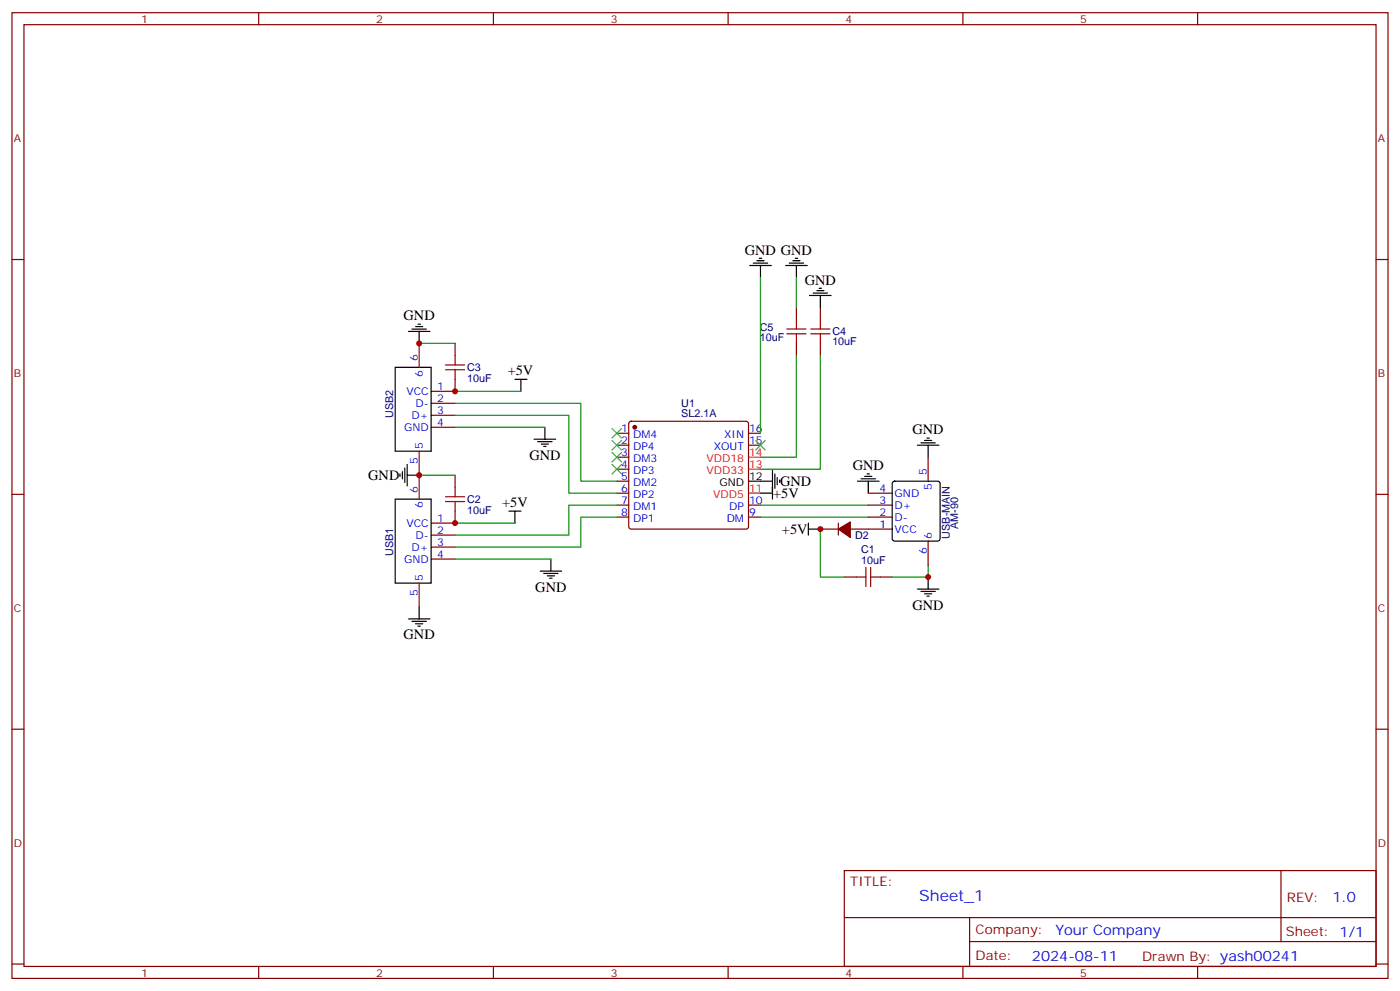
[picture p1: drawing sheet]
<svg xmlns="http://www.w3.org/2000/svg" width="412mm" height="292mm" viewBox="0 0 412 292" stroke-linecap="round" stroke-linejoin="round" font-family="sans-serif">
<g fill="none" stroke="#870000" stroke-width=".35">
<path d="M3.5 3.7h405.4v284.4h-405.4zM7.1 7.3h398.2v277.3h-398.2zM76.2 3.7v3.6M145.3 3.7v3.6M214.5 3.7v3.6M283.6 3.7v3.6M352.8 3.7v3.6M3.5 76.4h3.6M405.3 76.4h3.6M234.6 90.5v3.6M241.7 90.5v3.6M123.5 101.1v7.1"/>
<path d="M127 118.7h7.1M134.1 111.7v3.5h-7.1M134.1 101.1v3.5M234.6 101.1v3.5M241.7 101.1v3.5M123.5 132.9v14.1M127 122.3h7.1M127 125.8h7.1M134.1 139.9v3.5M181.7 127.6h3.5M181.7 131.1h3.5M181.7 134.6h3.5"/>
<path d="M181.7 138.1h3.5M185.4 124.2l.5-.2h33.9l.5 .2 .2 .5v30.4l-.2 .5-.5 .2h-33.9l-.5-.2-.2-.5v-30.4zM220.5 127.6h3.5M220.5 131.1h3.5M3.5 145.6h3.6M127 157.6h7.1M134.1 150.5v3.5h-7.1M181.7 141.7h3.5M181.7 145.2h3.5M181.7 148.7h3.5M181.7 152.3h3.5M220.5 148.7h3.5"/>
<path d="M220.5 152.3h3.5M241.7 155.8h5.2M246.9 154v3.6M250.5 155.8h5.3M405.3 145.6h3.6M123.5 171.7v7M127 161.1h7.1M127 164.6h7.1M248.7 169.9h3.5M259.3 169.9h3.5M3.5 214.7h3.6M405.3 214.7h3.6"/>
<path d="M248.7 256.3h156.6v28.3h-156.6zM377.3 256.4v20.8M248.7 270.2h156.5M285.6 277.2h119.6M285.6 270.2v14.1M3.5 283.8h3.6M76.2 284.6v3.5M145.3 284.6v3.5M214.5 284.6v3.5M283.6 284.6v3.5M352.8 284.6v3.5M405.3 283.8h3.6"/>
</g>
<g fill="none" stroke="#000" stroke-width=".35">
<path d="M220.8 78.2h6.4M221.9 77.5h4.2M223 76.8h2.1M223.7 76.1h.7M224 78.2v3.5M231.4 78.2h6.4M232.5 77.5h4.2M233.5 76.8h2.2M234.2 76.1h.7M234.6 78.2v3.5M120.3 97.6h6.3M121.4 96.9h4.2"/>
<path d="M122.4 96.2h2.1M123.1 95.5h.7M123.5 97.6v3.5M238.5 87h6.3M239.5 86.3h4.3M240.6 85.6h2.1M241.3 84.9h.7M241.7 87v3.5M116.4 108.2h10.6v24.7h-10.6zM151.7 111.7h3.5M153.5 111.7v3.5M117.8 139.6v.7"/>
<path d="M118.5 138.9v2.1M119.2 137.8v4.2M119.9 139.9h3.6M119.9 136.7v6.4M157.3 129.3h6.4M158.4 130h4.2M159.5 130.7h2.1M160.2 131.4h.7M160.5 125.8v3.5M227.5 138.5v8.5M228.2 139.6v4.2M255.4 139.6h.7"/>
<path d="M270.2 131.1h6.4M271.3 130.4h4.2M272.3 129.7h2.2M273 129h.8M273.4 131.1v3.5M116.4 147h10.6v24.7h-10.6zM149.9 150.5h3.6M151.7 150.5v3.5M220.5 141.7h7M224 145.2h3.5M229 140.6v2.1M229.7 141.3v.7"/>
<path d="M238.1 155.8h3.6M238.1 154v3.6M252.6 141.7h6.3M253.6 141h4.3M254.7 140.3h2.1M255.8 141.7v3.5M123.5 178.7v3.5M159.1 168.1h6.4M160.2 168.8h4.2M161.2 169.5h2.1M161.9 170.3h.7M162.3 164.6v3.5"/>
<path d="M270.2 173.4h6.4M271.3 174.1h4.2M272.3 174.8h2.2M273 175.5h.8M273.4 169.9v3.5M120.3 182.2h6.3M121.4 183h4.2M122.4 183.7h2.1M123.1 184.4h.7"/>
</g>
<g fill="#870000" stroke="#870000" stroke-width=".35">
<path d="M246.9 155.8l3.6-2.1v4.6z"/>
<circle cx="187" cy="125.8" r=".53"/>
</g>
<path d="M220.5 138.1h3.5M220.5 134.6h3.5M220.5 145.2h3.5" fill="none" stroke="#f00" stroke-width=".35"/>
<g fill="none" stroke="#008700" stroke-width=".35">
<path d="M224 81.7v45.9M234.6 81.7v8.8M123.5 101.1h10.6M134.1 118.7h37v23h10.6M134.1 115.2h19.4M234.6 104.6v30h-10.6M241.7 104.6v33.5h-17.7M123.5 139.9h10.6M134.1 122.3h33.5v22.9h14.1M134.1 125.8h26.4M134.1 154h17.6M181.7 152.3h-10.6v8.8h-37"/>
<path d="M181.7 148.7h-14.1v8.9h-33.5M224 148.7h31.8M224 152.3h31.8M241.7 155.8v14.1h7M134.1 164.6h28.2M273.4 166.4v3.5h-10.6"/>
</g>
<g fill="none" stroke="#a10000" stroke-width=".35">
<path d="M231.8 96.9h5.6M231.8 98.3h5.6M234.6 94.1v2.8M234.6 98.3v2.8M238.8 96.9h5.7M238.8 98.3h5.7M241.7 94.1v2.8M241.7 98.3v2.8M131.2 108.9h5.7M131.2 107.5h5.7M134.1 104.6v2.9M134.1 108.9v2.8"/>
<path d="M131.2 147.7h5.7M131.2 146.3h5.7M134.1 143.4v2.9M134.1 147.7v2.8M252.2 169.9h2.9M255.1 167.1v5.6M256.5 169.9h2.8M256.5 167.1v5.6"/>
</g>
<path d="M180.3 126.2l2.8 2.8M180.3 129.7l2.8 2.8M180.3 133.2l2.8 2.8M180.3 136.7l2.8 2.9M183.1 126.2l-2.8 2.8M183.1 129.7l-2.8 2.8M183.1 133.2l-2.8 2.8M183.1 136.7l-2.8 2.9M222.6 129.7l2.8 2.8M225.4 129.7l-2.8 2.8" fill="none" stroke="#3c3" stroke-width=".35"/>
<g fill="#c00">
<circle cx="273.4" cy="169.9" r=".88"/>
<circle cx="241.7" cy="155.8" r=".88"/>
<circle cx="123.5" cy="139.9" r=".88"/>
<circle cx="134.1" cy="154" r=".88"/>
<circle cx="134.1" cy="115.2" r=".88"/>
<circle cx="123.5" cy="101.1" r=".88"/>
</g>
<path d="M273.4 134.6v7.1M255.8 145.2h7M255.8 148.7h7M255.8 152.3h7M255.8 155.8h7M273.4 159.3v7.1" fill="none" stroke="#870000" stroke-width=".35"/>
<path d="M263.1 141.9l.4-.2h12.7l.5 .2 .2 .5v16.2l-.2 .5-.5 .2h-12.7l-.5-.2-.2-.5v-16.2z" fill="none" stroke="#000" stroke-width=".35"/>
<text font-size="4.6" fill="#00f" x="270.8" y="265.4">Sheet_1</text>
<g font-size="4.2">
<text x="219.4" y="75">GND GND</text>
<text x="237.1" y="83.8">GND</text>
<text x="118.9" y="94.4">GND</text>
<text x="149.6" y="110.5">+5V</text>
<text x="268.8" y="127.9">GND</text>
<text x="155.9" y="135.4">GND</text>
<text x="108.5" y="141.3">GND</text>
<text x="229.8" y="143.1">GND</text>
<text x="251.2" y="138.5">GND</text>
<text x="147.9" y="149.4">+5V</text>
<text x="227.7" y="146.6">+5V</text>
<text x="230.3" y="157.2">+5V</text>
<text x="157.7" y="174.2">GND</text>
<text x="268.8" y="179.5">GND</text>
<text x="118.9" y="188.3">GND</text>
</g>
<g font-size="4.2" fill="#00f">
<text x="392.5" y="265.6">1.0</text>
<text x="310.9" y="275.2">Your Company</text>
<text x="304" y="283">2024-08-11</text>
</g>
<g font-size="3.9" fill="#800">
<text x="250.5" y="260.9">TITLE:</text>
<text x="379.1" y="265.6">REV:</text>
<text x="287.4" y="275.1">Company:</text>
<text x="378.7" y="275.7">Sheet: 1/1</text>
<text x="287.4" y="282.8">Date:</text>
<text x="336.4" y="282.9">Drawn By: yash00241</text>
</g>
<g font-size="3.2" fill="#800">
<text x="41.6" y="6.7">1</text>
<text x="110.8" y="6.7">2</text>
<text x="179.9" y="6.7">3</text>
<text x="249.1" y="6.7">4</text>
<text x="318.2" y="6.7">5</text>
<text x="4.1" y="41.8">A</text>
<text x="405.9" y="41.8">A</text>
<text x="4.1" y="111">B</text>
<text x="405.9" y="111">B</text>
<text x="4.1" y="180.1">C</text>
<text x="405.9" y="180.1">C</text>
<text x="4.1" y="249.3">D</text>
<text x="405.9" y="249.3">D</text>
<text x="41.6" y="287.5">1</text>
<text x="110.8" y="287.5">2</text>
<text x="179.9" y="287.5">3</text>
<text x="249.1" y="287.5">4</text>
<text x="318.2" y="287.5">5</text>
</g>
<g font-size="3.2" fill="#000080">
<text x="223.8" y="100.5">10uF</text>
<text x="223.8" y="97.3">C5</text>
<text x="245.2" y="101.7">10uF</text>
<text x="245.2" y="98.8">C4</text>
<text x="137.6" y="112.5">10uF</text>
<text x="137.6" y="109.3">C3</text>
<text x="200.7" y="119.8">U1</text>
<text x="115.8" y="123.1" transform="rotate(-90 115.8 123.1)">USB2</text>
<text x="200.7" y="122.8">SL2.1A</text>
<text x="137.6" y="148.1">C2</text>
<text x="137.6" y="151.3">10uF</text>
<text x="282.2" y="155.8" transform="rotate(-90 282.2 155.8)">AM-90</text>
<text x="251.9" y="158.7">D2</text>
<text x="279.8" y="158.6" transform="rotate(-90 279.8 158.6)">USB-MAIN</text>
<text x="115.8" y="163.6" transform="rotate(-90 115.8 163.6)">USB1</text>
<text x="253.7" y="166">10uF</text>
<text x="253.7" y="162.8">C1</text>
</g>
<g font-size="3.2" fill="#00f">
<text x="123.1" y="106.4" transform="rotate(-90 123.1 106.4)">6</text>
<text x="124.5" y="110.9" transform="rotate(-90 124.5 110.9)">6</text>
<text x="119.7" y="116.3">VCC</text>
<text x="122.4" y="119.8">D-</text>
<text x="128.8" y="114.9">1</text>
<text x="128.8" y="118.4">2</text>
<text x="121.3" y="123.3">D+</text>
<text x="128.8" y="121.9">3</text>
<text x="128.8" y="125.4">4</text>
<text x="119" y="126.9">GND</text>
<text x="183" y="127.2">1</text>
<text x="183" y="130.7">2</text>
<text x="186.5" y="129">DM4</text>
<text x="213.3" y="129">XIN</text>
<text x="220.7" y="130.7">15</text>
<text x="220.7" y="127.2">16</text>
<text x="123.1" y="136.6" transform="rotate(-90 123.1 136.6)">5</text>
<text x="124.5" y="132.2" transform="rotate(-90 124.5 132.2)">5</text>
<text x="183" y="134.3">3</text>
<text x="183" y="137.8">4</text>
<text x="186.5" y="132.5">DP4</text>
<text x="186.5" y="136">DM3</text>
<text x="210.2" y="132.5">XOUT</text>
<text x="183" y="141.3">5</text>
<text x="186.5" y="139.6">DP3</text>
<text x="186.5" y="143.1">DM2</text>
<text x="273" y="139.9" transform="rotate(-90 273 139.9)">5</text>
<text x="123.1" y="145.2" transform="rotate(-90 123.1 145.2)">6</text>
<text x="124.5" y="149.7" transform="rotate(-90 124.5 149.7)">6</text>
<text x="183" y="144.9">6</text>
<text x="183" y="148.4">7</text>
<text x="186.5" y="146.6">DP2</text>
<text x="220.7" y="148.4">10</text>
<text x="259" y="144.9">4</text>
<text x="259" y="148.4">3</text>
<text x="263.5" y="146.3">GND</text>
<text x="263.5" y="149.8">D+</text>
<text x="274.5" y="144.4" transform="rotate(-90 274.5 144.4)">5</text>
<text x="119.7" y="155.1">VCC</text>
<text x="128.8" y="153.7">1</text>
<text x="183" y="151.9">8</text>
<text x="186.5" y="150.1">DM1</text>
<text x="186.5" y="153.7">DP1</text>
<text x="214.1" y="153.7">DM</text>
<text x="214.8" y="150.1">DP</text>
<text x="220.7" y="151.9">9</text>
<text x="259" y="151.9">2</text>
<text x="259" y="155.4">1</text>
<text x="263.5" y="153.3">D-</text>
<text x="122.4" y="158.6">D-</text>
<text x="128.8" y="157.2">2</text>
<text x="128.8" y="160.7">3</text>
<text x="263.5" y="156.8">VCC</text>
<text x="274.5" y="158.6" transform="rotate(-90 274.5 158.6)">6</text>
<text x="119" y="165.7">GND</text>
<text x="121.3" y="162.1">D+</text>
<text x="128.8" y="164.3">4</text>
<text x="273" y="163.1" transform="rotate(-90 273 163.1)">6</text>
<text x="124.5" y="171" transform="rotate(-90 124.5 171)">5</text>
<text x="123.1" y="175.4" transform="rotate(-90 123.1 175.4)">5</text>
</g>
<g font-size="3.2" fill="#f00">
<text x="208.1" y="136">VDD18</text>
<text x="220.7" y="137.8">13</text>
<text x="220.7" y="134.3">14</text>
<text x="208.1" y="139.6">VDD33</text>
<text x="210.1" y="146.6">VDD5</text>
<text x="220.7" y="144.9">11</text>
</g>
<g font-size="3.2">
<text x="211.9" y="143.1">GND</text>
<text x="220.7" y="141.3">12</text>
</g>
</svg>
